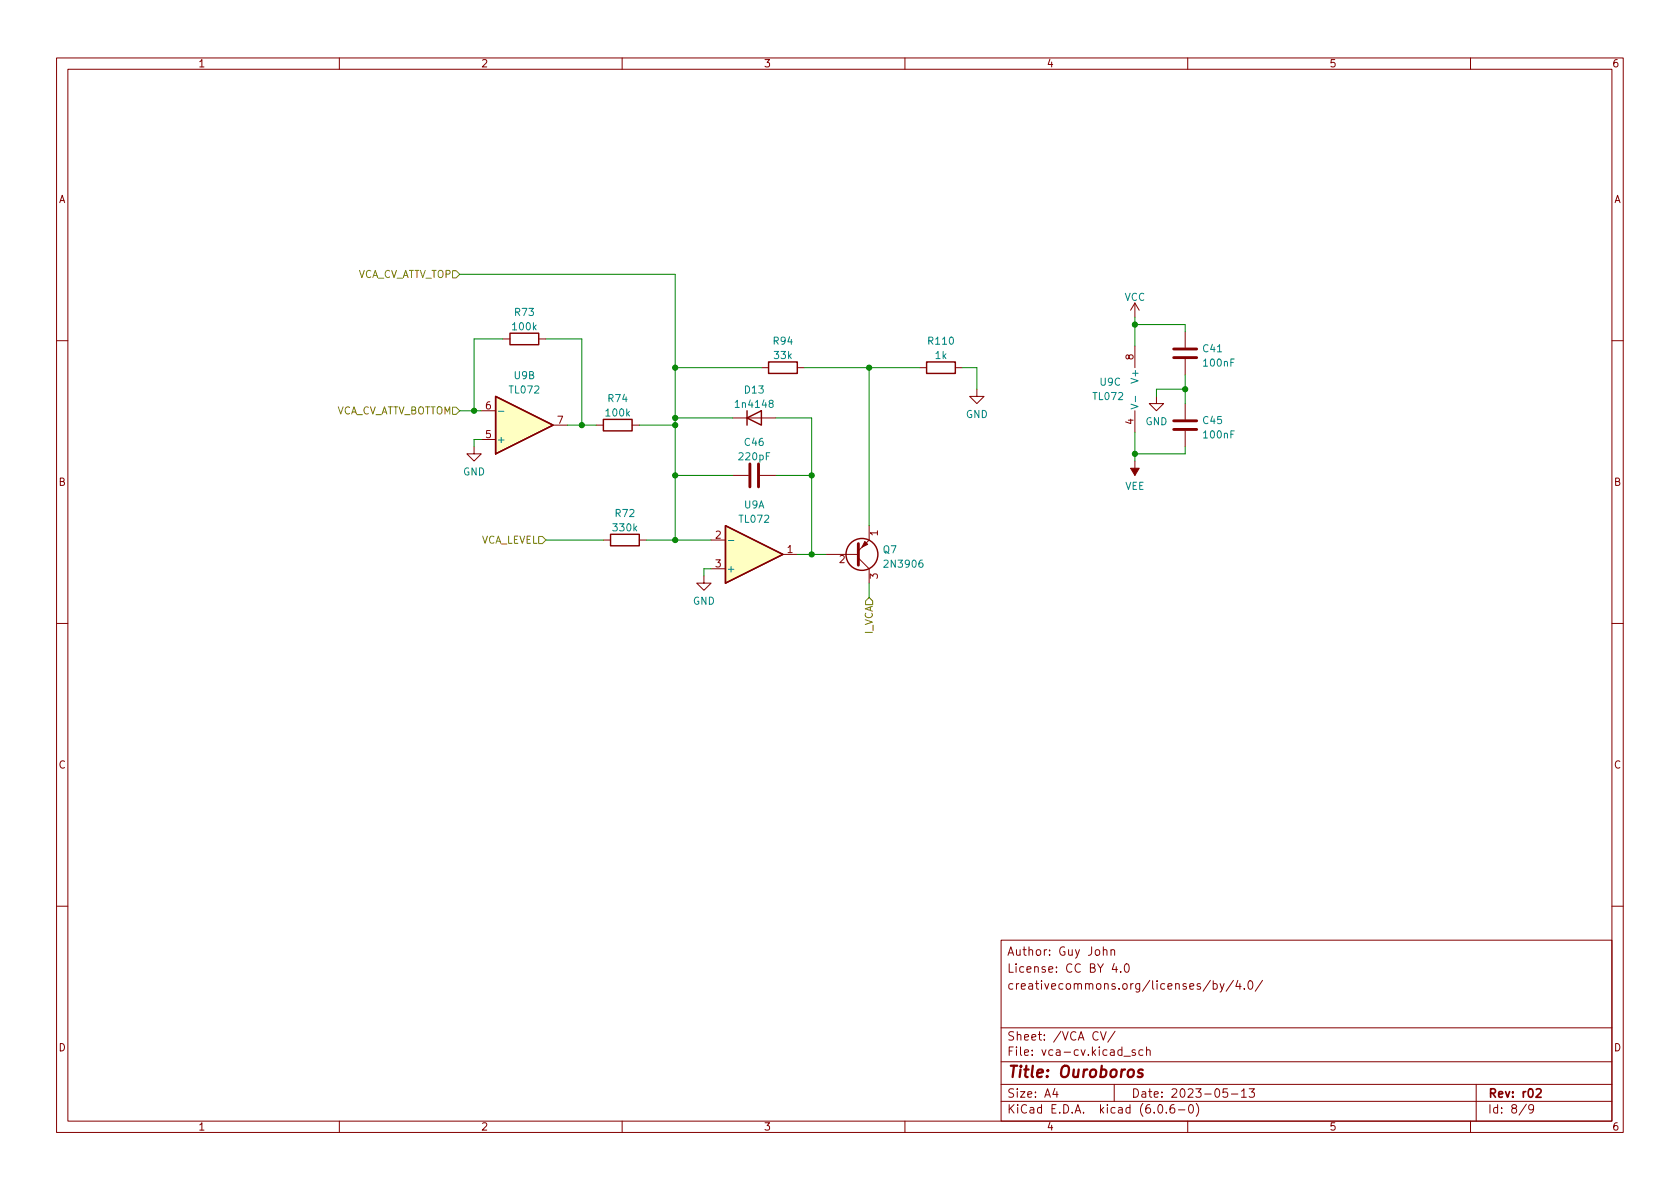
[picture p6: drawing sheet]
<svg xmlns="http://www.w3.org/2000/svg" width="297mm" height="210mm" viewBox="0 0 297 210" stroke-linecap="round" stroke-linejoin="round" font-family="sans-serif">
<g fill="none" stroke="#840000" stroke-width=".18">
<path d="M10 10.2h277v190.1h-277zM12 12.2h273v186.1h-273zM60 10.2v2M110 10.2v2M160 10.2v2M210 10.2v2M260 10.2v2M88.9 59.9h1.3M95.2 59.9h1.3M200.7 53.6v2.5M200.7 53.6l-.8 1.3M200.7 53.6l.7 1.3"/>
<path d="M209.5 58.7v2.8M10 60.2h2M83.8 79v1.3h1.3l-1.3 1.2-1.3-1.2h1.3M85.1 77.7h2.5M85.1 72.6h2.5M97.8 75.2h2.5M105.4 75.2h1.3M111.8 75.2h1.2M129.5 73.9h7.7M134.6 65h1.3M141 65h1.2M162.6 65h1.2"/>
<path d="M168.9 65h1.3M172.7 68.8v1.3h1.3l-1.3 1.3-1.3-1.3h1.3M200.7 61.2v3.8M200.7 72.6v3.8M204.5 70.1v1.3h1.2l-1.2 1.2-1.3-1.2h1.3M209.5 63.5v2.8M209.5 71.4v2.8M209.5 76.2v2.8M285 60.2h2M106.7 95.5h1.2M113 95.5h1.3M125.7 95.5h2.6"/>
<path d="M129.5 84.1h2.8M134.4 84.1h2.8M138.4 98h2.6M146 98h5.8M151.8 98.7l1.9 1.9v2.5M153.7 93v2.5l-1.9 1.9M200.7 81.5v2.6M10 110.2h2M124.5 101.8v1.3h1.2l-1.2 1.3-1.3-1.3h1.3M125.7 100.6h2.6M285 110.2h2M10 160.2h2"/>
<path d="M177 166.3h108v32h-108zM195.1 168.1l.2-.2 .3 .1 .1 .9M195.1 167.4v1.5M196.4 168.1l.2-.2 .4 .1 .1 .9M196.4 167.9v1M197 170.4l-.4 1h1M197.4 170.9v1M198.1 171.8v.1M198.9 170.6l.2-.2a.81 .81 0 0 1 .6 .7 .81 .81 0 0 1-.3 .8h-.1a.81 .81 0 0 1-.4-1.3zM214 173.4l-1.3 1.9M214.5 174l.4-.1 .3 .3v.4l-.1 .3h-.6M214.5 173.4v1.5"/>
<path d="M215.7 173.9l.4 1M216.4 173.9l-.5 1.4-.2 .1M218.1 173.4l-1.3 1.9M218.9 173.4l-.4 1h.9M219.2 173.9v1M220 174.8v.1M220.8 173.6l.2-.2a.81 .81 0 0 1 .6 .7 .81 .81 0 0 1-.3 .8h-.2a.81 .81 0 0 1-.3-1.3zM223.2 173.4l-1.3 1.9M285 160.2h2M60 198.3v2M110 198.3v2M160 198.3v2"/>
<path d="M177 194.8h108M177 191.8h108M177 187.8h108M177 181.8h108M186.5 192.5l-.4 1h1M186.9 193v1M194.6 182.4l.5 1.5 .5-1.5M197 191.8v3M197.1 182.4l-1.2 1.9M198.7 186.8h1.2M200.7 185.7l-.3-.1-.3 .2 .1 .3 .5 .1v.4h-.6M202.1 185.7l-.5-.1-.2 .3v.4l.1 .3h.6"/>
<path d="M202.7 185.8l.2-.2 .4 .1 .1 .9M202.7 185.1v1.5M204.9 195.4l.2-.1a.81 .81 0 0 1 .6 .7 .81 .81 0 0 1-.3 .8h-.2a.81 .81 0 0 1-.6-.6 .81 .81 0 0 1 .3-.8zM206.2 196.7v.1M207.6 195.3a.59 .59 0 0 0-.7 .7v.5l.1 .3h.4l.2-.1 .1-.5-.1-.2-.5-.1-.2 .3M208.4 196.3h1.1M210 198.3v2M210.4 195.4l.1-.1a.81 .81 0 0 1 .6 .7 .81 .81 0 0 1-.3 .8h-.2a.81 .81 0 0 1-.5-.6 .81 .81 0 0 1 .3-.8zM211.5 195.1a1.72 1.72 0 0 1 0 2.3M217 192.5h-.7l-.1 .7 .2-.1 .5 .1 .2 .2-.1 .5-.2 .1-.6-.1M217.7 193.5h1.2M219.5 193l.4-.5v1.5"/>
<path d="M219.5 194h.9M220.9 192.5h.9l-.5 .6 .4 .1v.7l-.2 .1h-.4l-.2-.1M260 198.3v2M261 191.8v6.5M269.9 195.3l-1.3 1.9M271.2 196l-.3 .3h-.3l-.3-.3 .1-.6 .5-.1 .2 .2a.99 .99 0 0 1-.4 1.3h-.3"/>
</g>
<path d="M271.6 192.7l.6-.2 .2 .2 .1 .3-.9 1h.9" fill="none" stroke="#840000" stroke-width=".3"/>
<path d="M202 189.2a.49 .49 0 0 0-.7 .3v.2l.7 .2v.2l-.1 .3-.2 .1-.6-.1" fill="none" stroke="#840000" stroke-width=".4"/>
<path d="M88.1 72.7h1M200 71.5l1.2 .4-1.2 .4M200.8 70.1v.9M128.8 95.6h.9" fill="none" stroke="#008484" stroke-width=".18"/>
<g fill="#ffffc2" stroke="#ffffc2" stroke-width=".18">
<path d="M87.6 70.1l10.2 5.1-10.2 5.1z"/>
<path d="M128.3 93l10.1 5-10.1 5.1z"/>
</g>
<g fill="none" stroke="#840000" stroke-width=".25">
<path d="M90.2 58.9h5v2.1h-5zM87.6 70.1l10.2 5.1-10.2 5.1zM106.7 74.2h5.1v2h-5.1zM132.1 73.9l2.5-1.3v2.6zM132.1 72.6v2.6M135.9 64h5.1v2h-5.1zM163.8 64h5.1v2h-5.1zM107.9 94.5h5.1v2h-5.1zM128.3 93l10.1 5-10.1 5.1z"/>
<circle cx="152.4" cy="98" r="2.82"/>
</g>
<g fill="#840000" stroke="#840000" stroke-width=".18">
<path d="M199.9 82.8h1.5l-.7 1.3z"/>
<path d="M152.9 95.8l.5 .5-1 .5z"/>
</g>
<path d="M207.5 75.9h4.1M207.5 74.4h4.1M207.5 63.2h4.1M207.5 61.7h4.1M132.6 82v4.1M134.1 82v4.1M151.8 96.1v3.8" fill="none" stroke="#840000" stroke-width=".51"/>
<path d="M80 47.9h.6l.7 .6-.7 .6h-.6zM80 72h.6l.7 .6-.7 .7h-.6zM95.2 94.9h.7l.6 .6-.6 .6h-.7zM153.7 105.7l.6 .6v.6h-1.3v-.6z" fill="none" stroke="#848400" stroke-width=".18"/>
<g fill="none" stroke="#008400" stroke-width=".18">
<path d="M81.3 48.5h38.1v47M88.9 59.9h-5.1v12.7M96.5 59.9h6.4v15.3M200.7 57.4h8.8v1.3M200.7 56.1v5.1M81.3 72.6h3.8M85.1 77.7h-1.3v1.3M100.3 75.2h5.1M113 75.2h6.4M119.4 65h15.2M119.4 73.9h10.1M137.2 73.9h6.3v24.1"/>
<path d="M142.2 65h20.4M153.7 65v28M170.2 65h2.5v3.8M200.7 76.4v5.1M209.5 66.3v5.1M209.5 79v1.3h-8.8M209.5 68.8h-5v1.3M96.5 95.5h10.2M114.3 95.5h11.4M119.4 84.1h10.1M137.2 84.1h6.3M141 98h5"/>
<path d="M125.7 100.6h-1.2v1.2M153.7 103.1v2.6"/>
</g>
<g fill="#008400" stroke="#008400" stroke-width=".18">
<circle cx="102.9" cy="75.2" r=".46"/>
<circle cx="83.8" cy="72.6" r=".46"/>
<circle cx="119.4" cy="65" r=".46"/>
<circle cx="143.5" cy="84.1" r=".46"/>
<circle cx="143.5" cy="98" r=".46"/>
<circle cx="119.4" cy="75.2" r=".46"/>
<circle cx="119.4" cy="73.9" r=".46"/>
<circle cx="119.4" cy="84.1" r=".46"/>
<circle cx="119.4" cy="95.5" r=".46"/>
<circle cx="153.7" cy="65" r=".46"/>
<circle cx="209.5" cy="68.8" r=".46"/>
<circle cx="200.7" cy="80.3" r=".46"/>
<circle cx="200.7" cy="57.4" r=".46"/>
</g>
<text font-size="2.8" fill="#840000" x="178" y="190.6">Title: Ouroboros</text>
<g font-size="2.1" fill="#840000">
<text x="178" y="172">License: CC BY 4.0</text>
<text x="178" y="169">Author: Guy John</text>
<text x="178" y="175">creativecommons.org/licenses/by/4.0/</text>
<text x="178" y="184">Sheet: /VCA CV/</text>
<text x="178" y="186.7">File: vca-cv.kicad_sch</text>
<text x="178" y="196.9">KiCad E.D.A. kicad (6.0.6-0)</text>
<text x="178" y="194.1">Size: A4</text>
<text x="200" y="194.1">Date: 2023-05-13</text>
<text x="263" y="194.1">Rev: r02</text>
<text x="263" y="196.9">Id: 8/9</text>
</g>
<g font-size="1.8" fill="#840000">
<text x="35" y="11.9">1</text>
<text x="85" y="11.9">2</text>
<text x="135" y="11.9">3</text>
<text x="185" y="11.9">4</text>
<text x="235" y="11.9">5</text>
<text x="285" y="11.9">6</text>
<text x="10.3" y="35.9">A</text>
<text x="285.3" y="35.9">A</text>
<text x="200.4" y="63.6" transform="rotate(-90 200.4 63.6)">8</text>
<text x="85.9" y="77.5">5</text>
<text x="85.9" y="72.4">6</text>
<text x="98.6" y="74.9">7</text>
<text x="200.4" y="75" transform="rotate(-90 200.4 75)">4</text>
<text x="10.3" y="85.9">B</text>
<text x="285.3" y="85.9">B</text>
<text x="126.5" y="95.2">2</text>
<text x="155.2" y="94.7" transform="rotate(-90 155.2 94.7)">1</text>
<text x="126.5" y="100.3">3</text>
<text x="139.2" y="97.8">1</text>
<text x="148.4" y="99.6">2</text>
<text x="155.2" y="102.3" transform="rotate(-90 155.2 102.3)">3</text>
<text x="10.3" y="135.9">C</text>
<text x="285.3" y="135.9">C</text>
<text x="10.3" y="185.9">D</text>
<text x="285.3" y="185.9">D</text>
<text x="35" y="199.9">1</text>
<text x="85" y="199.9">2</text>
<text x="135" y="199.9">3</text>
<text x="185" y="199.9">4</text>
<text x="235" y="199.9">5</text>
<text x="285" y="199.9">6</text>
</g>
<g font-size="1.8" fill="#848400">
<text x="62.5" y="49.1">VCA_CV_ATTV_TOP</text>
<text x="58.5" y="73.3">VCA_CV_ATTV_BOTTOM</text>
<text x="84.7" y="96.1">VCA_LEVEL</text>
<text x="154.3" y="112.2" transform="rotate(-90 154.3 112.2)">I_VCA</text>
</g>
<g font-size="1.8" fill="#008484">
<text x="198.8" y="53.2">VCC</text>
<text x="90.7" y="58.4">100k</text>
<text x="91.1" y="55.9">R73</text>
<text x="136.8" y="60.9">R94</text>
<text x="137" y="63.5">33k</text>
<text x="164.3" y="60.9">R110</text>
<text x="165.4" y="63.5">1k</text>
<text x="212.8" y="62.3">C41</text>
<text x="212.9" y="64.8">100nF</text>
<text x="90.2" y="69.6">TL072</text>
<text x="90.9" y="67">U9B</text>
<text x="107.6" y="71.1">R74</text>
<text x="131.7" y="69.6">D13</text>
<text x="193.4" y="70.7">TL072</text>
<text x="194.5" y="68.2">U9C</text>
<text x="201.3" y="67.4" transform="rotate(-90 201.3 67.4)">V+</text>
<text x="107.3" y="73.6">100k</text>
<text x="130.4" y="72.1">1n4148</text>
<text x="170.8" y="73.9">GND</text>
<text x="202.5" y="75.2">GND</text>
<text x="212.8" y="75">C45</text>
<text x="212.9" y="77.5">100nF</text>
<text x="87.8" y="78.4">+</text>
<text x="130.8" y="81.4">220pF</text>
<text x="131.7" y="78.8">C46</text>
<text x="81.9" y="84.1">GND</text>
<text x="131.6" y="89.9">U9A</text>
<text x="198.9" y="86.6">VEE</text>
<text x="108.5" y="94">330k</text>
<text x="108.9" y="91.4">R72</text>
<text x="130.8" y="92.4">TL072</text>
<text x="128.4" y="101.2">+</text>
<text x="156.2" y="97.8">Q7</text>
<text x="156.7" y="100.4">2N3906</text>
<text x="122.5" y="106.9">GND</text>
</g>
</svg>
